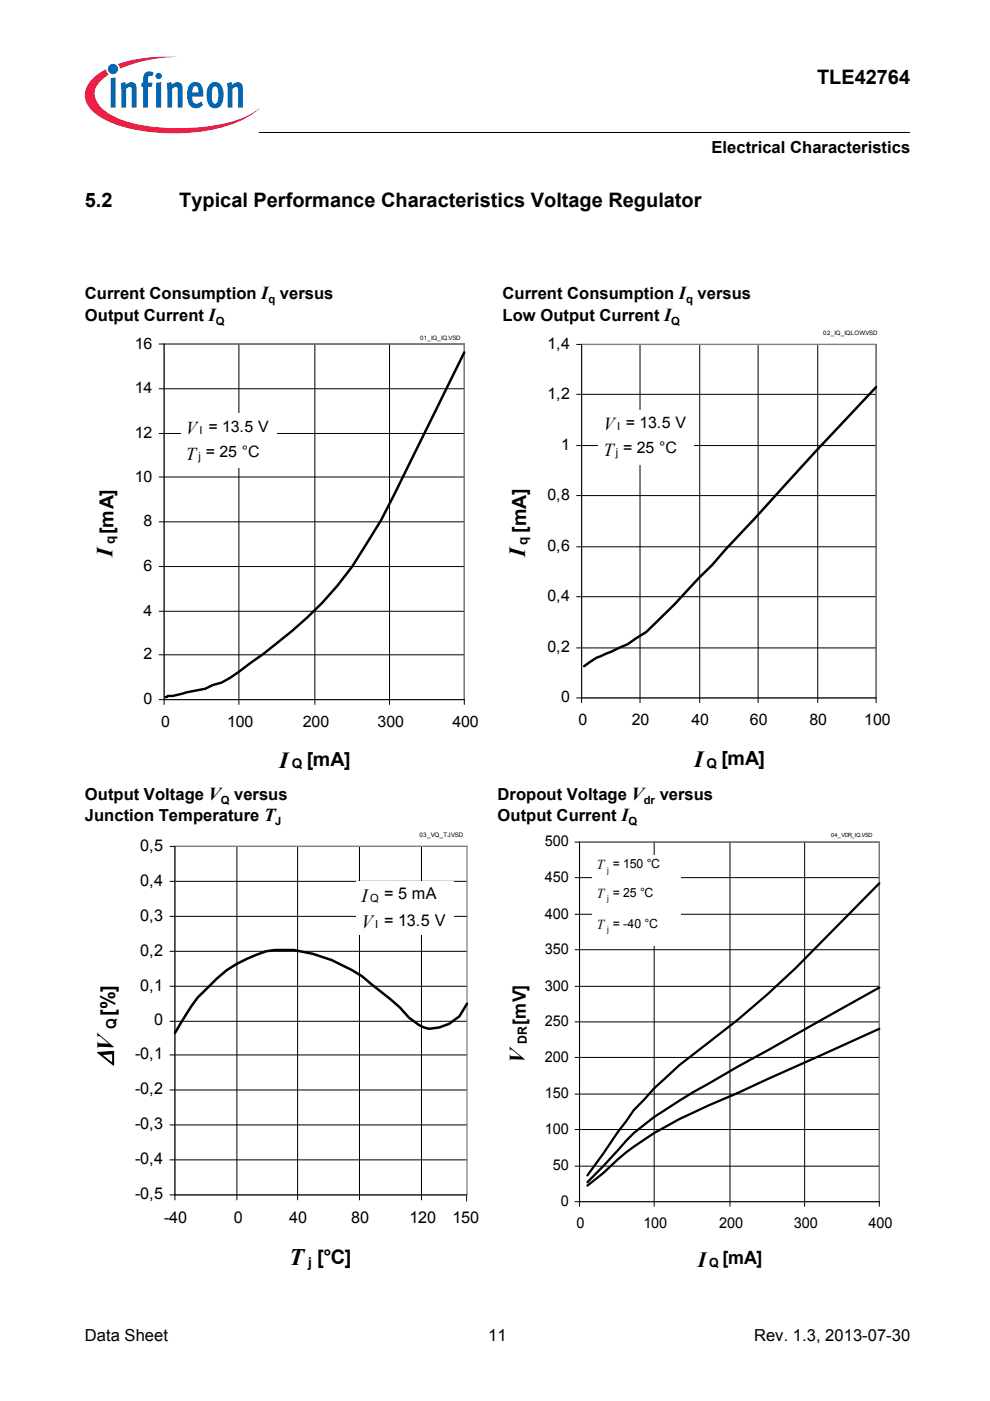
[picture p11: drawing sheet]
<svg xmlns="http://www.w3.org/2000/svg" width="210mm" height="297mm" viewBox="0 0 210 297" stroke-linecap="round" stroke-linejoin="round" font-family="sans-serif">
<circle cx="24" cy="14.6" r="1.09" fill="#0166b3"/>
<g fill="#ed1a40">
<path d="M25 13.6l.8-.3a32.5 32.5 0 0 1 12-1.2 31.8 31.8 0 0 0-11.7 2.2l-.7 .3z"/>
<path d="M19.4 16.9a11.2 11.2 0 0 1 3.1-2.2l.1 .6 .5 .5a5 5 0 0 0-3 4.3 6 6 0 0 0 3.4 4.2 31.6 31.6 0 0 0 15.9 2.9 31.7 31.7 0 0 0 14-3.1l1.6-1.2a17.5 17.5 0 0 1-8.9 4.4 41.1 41.1 0 0 1-22.7-1.4 9.4 9.4 0 0 1-5.1-4.1 4.3 4.3 0 0 1 1.1-4.9z"/>
</g>
<g fill="#0166b3">
<path d="M23.5 16.6l1-.2v6.4h-1z"/>
<path d="M25.6 17.6l.9-.2 .2 .6a1.22 1.22 0 0 1 1.4-.6 1.22 1.22 0 0 1 .9 1.4v4h-1.1v-4.1a.42 .42 0 0 0-.6-.2l-.6 .4v3.9h-1z"/>
<path d="M30.8 15.4l.8-.3 .8 .2 .2 .1-.3 .8-.2-.1a.47 .47 0 0 0-.7 .3v1.1h.9l-.1 .9h-.8v4.4h-1.1v-4.4h-.3v-.9h.3v-.7a1.77 1.77 0 0 1 .5-1.4z"/>
<path d="M35.3 17.6l1-.2 .1 .6a1.22 1.22 0 0 1 1.5-.6 1.22 1.22 0 0 1 .8 1.4v4h-1l-.1-4.1a.42 .42 0 0 0-.6-.2l-.5 .4v3.9h-1z"/>
<path d="M48.1 17.6l1-.2 .1 .6a1.22 1.22 0 0 1 1.5-.6 1.22 1.22 0 0 1 .8 1.4v4h-1l-.1-4.1a.41 .41 0 0 0-.6-.2l-.5 .4v3.9h-1z"/>
<path d="M33 16.1a.68 .68 0 0 1 1.3 0 .68 .68 0 0 1-1.3 0zM33.1 17.6l1.1-.2v5.4h-1.1z"/>
<path d="M40.4 17.8a1.59 1.59 0 0 1 1.8-.2 1.59 1.59 0 0 1 .8 1.5l.1 1.4h-2.3a1.09 1.09 0 0 0 .2 1.1 1.09 1.09 0 0 0 1.2 .3l.4-.4 .4 .7a1.88 1.88 0 0 1-2.1 .6 1.88 1.88 0 0 1-1.2-1.9v-1.7l.3-.8zM41 18.5l-.2 1.1h1.3l-.1-.7a.58 .58 0 0 0-.3-.6 .58 .58 0 0 0-.7 .2z"/>
<path d="M44.6 17.7a1.76 1.76 0 0 1 2 0 1.76 1.76 0 0 1 .8 1.7v1.3a1.96 1.96 0 0 1-2.4 2.2 2.94 2.94 0 0 1-1.2-3.3 2.79 2.79 0 0 1 .8-1.9zM45.2 18.5a4.3 4.3 0 0 0 .1 3.4l.3 .1a1.54 1.54 0 0 0 .7-1.9v-.4a1.19 1.19 0 0 0-.7-1.4z"/>
</g>
<path d="M55 28v.1z" fill="#000"/>
<path d="M55 28h137.9" fill="none" stroke="#000" stroke-width=".21"/>
<path d="M18 29h46v5h-46z" fill="#fff"/>
<g fill="none" stroke="#000" stroke-width=".21">
<path d="M33.7 72.9h64.7v76.5M34.8 72.9v76.5M50.6 72.9v76.5M66.8 72.9v76.5M82.6 72.9v76.5M33.7 91.9h64.7M33.7 82.4h64.7M33.7 110.6h64.7M33.7 101.1h64.7M33.7 138.8h64.7M33.7 129.6h64.7M33.7 120.1h64.7"/>
<path d="M98.4 148.3h-64.7"/>
</g>
<path d="M34.8 72.9h63.6v75.4h-63.6z" fill="none" stroke="#808080" stroke-width=".26"/>
<path d="M98.4 74.7l-14.8 30-2.9 5.7-3.1 5.1a71.1 71.1 0 0 1-18.8 20.8l-8.2 6.1-1.8 1.3-1.9 1-1.8 .5-1.6 .8-3.9 .8-3 .8h-1l-.3 .2h-.2" fill="none" stroke="#000" stroke-width=".52"/>
<path d="M38.4 87.7h20.3v11.5h-20.3z" fill="#fff"/>
<g fill="none" stroke="#000" stroke-width=".21">
<path d="M122.3 73h63.5v76M123.3 73v76M135.7 73v76M148.4 73v76M160.7 73v76M173.4 73v76M122.3 94.5h63.5M122.3 83.6h63.5M122.3 115.9h63.5M122.3 105.1h63.5M185.8 137.4h-63.5M185.8 126.5h-63.5"/>
<path d="M185.8 148h-63.5"/>
</g>
<path d="M123.3 73h62.5v75h-62.5z" fill="none" stroke="#808080" stroke-width=".26"/>
<path d="M185.8 82.1a1076.6 1076.6 0 0 0-25.6 27.6l-6.3 6.7-2.9 3.4-2.9 2.8a155 155 0 0 1-11.1 11.4l-3.9 2.6-4.8 2.1a12.8 12.8 0 0 0-4.5 2.5" fill="none" stroke="#000" stroke-width=".52"/>
<path d="M126.9 86.8h20.3v11.7h-20.3z" fill="#fff"/>
<g fill="none" stroke="#000" stroke-width=".21">
<path d="M36 179.5h63M37.1 179.5v74.9M50.2 179.5v74.9M63.1 179.5v74.9M76.2 179.5v74.9M89.4 179.5v74.9M36 194.3h63M36 186.9h63M36 216.5h63M36 209.1h63M36 201.7h63M36 238.5h63"/>
<path d="M36 231.1h63M36 223.7h63M36 245.9h63M36 253.3h63"/>
</g>
<path d="M37.1 179.5h61.9v73.8h-61.9z" fill="none" stroke="#808080" stroke-width=".27"/>
<path d="M99 212.8l-1.6 2.7-2.1 1.6-2.2 .7a5.3 5.3 0 0 1-5.3-1.3l-1.1-.8-1.9-2.1-6.2-5a31 31 0 0 0-16.3-7.2 15.6 15.6 0 0 0-9.9 1.9 22.2 22.2 0 0 0-8.3 6.1 29 29 0 0 0-5.9 7.7l-1.1 1.9" fill="none" stroke="#000" stroke-width=".53"/>
<path d="M75.6 186.7h20.6v11.4h-20.6z" fill="#fff"/>
<g fill="none" stroke="#000" stroke-width=".21">
<path d="M121.9 178.5h64.5v77.3M122.9 178.5v77.3M138.7 178.5v77.3M154.8 178.5v77.3M170.6 178.5v77.3M121.9 193.8h64.5M121.9 186.1h64.5M121.9 216.7h64.5M121.9 209.1h64.5M121.9 201.4h64.5M121.9 239.5h64.5M121.9 232h64.5"/>
<path d="M121.9 224.2h64.5M98.9 253.6v1M121.9 247.2h64.5M121.9 254.8h64.5"/>
</g>
<path d="M122.9 178.5h63.5v76.3h-63.5z" fill="none" stroke="#808080" stroke-width=".24"/>
<path d="M186.4 187.3l-11.7 11.9a203.5 203.5 0 0 1-27.6 24.3l-3.1 2.4-5.3 4.8-4.3 4.7-9.9 13.8M186.4 218.1l-29.9 13.6a151.3 151.3 0 0 0-17.8 8.5 57.1 57.1 0 0 0-10.8 8.5l-3.4 2.7M186.4 209.4l-29.9 16.7-12.5 7.3a62.6 62.6 0 0 0-9.6 6.8l-6.5 7-3.4 3.5" fill="none" stroke="#000" stroke-width=".48"/>
<g fill="#fff">
<path d="M125.6 181.3h18.7v6.6h-18.7z"/>
<path d="M125.6 187.4h18.7v6.6h-18.7z"/>
<path d="M125.6 194h18.7v6.5h-18.7z"/>
</g>
<text font-size="5.3" x="24.1" y="225.9" transform="rotate(-90 24.1 225.9)">ΔV</text>
<text font-size="5" x="61.3" y="268.3">T</text>
<g font-size="4.9">
<text x="23.8" y="118" transform="rotate(-90 23.8 118)">I</text>
<text x="111.3" y="118.1" transform="rotate(-90 111.3 118.1)">I</text>
<text x="59.2" y="162.9">I</text>
<text x="147.2" y="162.5">I</text>
</g>
<g font-size="4.6">
<text x="111.2" y="225.3" transform="rotate(-90 111.2 225.3)">V</text>
<text x="147.9" y="268.6">I</text>
</g>
<g font-size="4.2">
<text x="173.2" y="17.8">TLE42764</text>
<text x="18" y="43.8">5.2</text>
<text x="38" y="43.8">Typical Performance Characteristics Voltage Regulator</text>
<text x="24.4" y="215.3" transform="rotate(-90 24.4 215.3)">[%]</text>
<text x="67.2" y="268">[°C]</text>
</g>
<g font-size="4.1">
<text x="24.1" y="113.1" transform="rotate(-90 24.1 113.1)">[mA]</text>
<text x="111.6" y="112.9" transform="rotate(-90 111.6 112.9)">[mA]</text>
<text x="65" y="162.4">[mA]</text>
<text x="153" y="162.3">[mA]</text>
</g>
<g font-size="4">
<text x="76.6" y="191.2">I</text>
<text x="76.6" y="196.8">V</text>
</g>
<g font-size="3.9">
<text x="127.9" y="91.2">V</text>
<text x="127.9" y="96.6">T</text>
<text x="111.5" y="217.3" transform="rotate(-90 111.5 217.3)">[mV]</text>
<text x="153.2" y="268.1">[mA]</text>
</g>
<g font-size="3.8">
<text x="39.4" y="92.1">V</text>
<text x="39.4" y="97.5">T</text>
</g>
<g font-size="3.5">
<text x="150.9" y="32.5">Electrical Characteristics</text>
<text x="18" y="63.5">Current Consumption I versus</text>
<text x="106.6" y="63.5">Current Consumption I versus</text>
<text x="18" y="68.1">Output Current I</text>
<text x="106.6" y="68.1">Low Output Current I</text>
<text x="18" y="169.5">Output Voltage V versus</text>
<text x="105.5" y="169.5">Dropout Voltage V</text>
<text x="139.9" y="169.5">versus</text>
<text x="18" y="174.1">Junction Temperature T</text>
<text x="105.5" y="174.1">Output Current I</text>
<text x="18" y="284.4">Data Sheet</text>
<text x="103.5" y="284.4">11</text>
<text x="159.9" y="284.4">Rev. 1.3, 2013-07-30</text>
</g>
<g font-size="3.4">
<text x="116.1" y="73.9">1,4</text>
<text x="116.1" y="84.5">1,2</text>
<text x="119" y="95.4">1</text>
<text x="132.7" y="90.7">= 13.5 V</text>
<text x="132.1" y="96.1">= 25 °C</text>
<text x="116.1" y="106">0,8</text>
<text x="116.1" y="116.8">0,6</text>
<text x="116.1" y="127.4">0,4</text>
<text x="116.1" y="138.3">0,2</text>
<text x="119" y="148.8">0</text>
<text x="122.7" y="153.8">0</text>
<text x="134" y="153.8">20</text>
<text x="146.6" y="153.8">40</text>
<text x="159" y="153.8">60</text>
<text x="171.7" y="153.8">80</text>
<text x="183.3" y="153.8">100</text>
<text x="29.7" y="180.4">0,5</text>
<text x="29.7" y="187.8">0,4</text>
<text x="81.4" y="190.7">= 5 mA</text>
<text x="29.7" y="195.2">0,3</text>
<text x="81.4" y="196.2">= 13.5 V</text>
<text x="29.7" y="202.6">0,2</text>
<text x="29.7" y="210">0,1</text>
<text x="32.7" y="217.4">0</text>
<text x="28.6" y="224.6">-0,1</text>
<text x="28.6" y="232">-0,2</text>
<text x="28.6" y="239.4">-0,3</text>
<text x="28.6" y="246.8">-0,4</text>
<text x="28.6" y="254.2">-0,5</text>
<text x="34.8" y="259.3">-40</text>
<text x="49.6" y="259.3">0</text>
<text x="61.3" y="259.3">40</text>
<text x="74.5" y="259.3">80</text>
<text x="86.8" y="259.3">120</text>
<text x="95.9" y="259.3">150</text>
</g>
<g font-size="3.3">
<text x="28.6" y="73.9">16</text>
<text x="28.6" y="83.4">14</text>
<text x="28.6" y="92.9">12</text>
<text x="44.2" y="91.6">= 13.5 V</text>
<text x="43.6" y="97">= 25 °C</text>
<text x="28.6" y="102.1">10</text>
<text x="30.4" y="111.6">8</text>
<text x="30.4" y="121.1">6</text>
<text x="30.4" y="130.6">4</text>
<text x="30.4" y="139.8">2</text>
<text x="30.4" y="149.3">0</text>
<text x="34.1" y="154.2">0</text>
<text x="48.1" y="154.2">100</text>
<text x="64.2" y="154.2">200</text>
<text x="80.1" y="154.2">300</text>
<text x="95.9" y="154.2">400</text>
</g>
<g font-size="3.2">
<text x="115.5" y="179.4">500</text>
<text x="115.5" y="187">450</text>
<text x="115.5" y="194.8">400</text>
<text x="115.5" y="202.3">350</text>
<text x="115.5" y="210">300</text>
<text x="115.5" y="217.6">250</text>
<text x="115.5" y="225.1">200</text>
<text x="115.5" y="232.9">150</text>
<text x="115.5" y="240.4">100</text>
<text x="117.2" y="248.2">50</text>
<text x="118.9" y="255.7">0</text>
<text x="122.3" y="260.3">0</text>
<text x="136.4" y="260.3">100</text>
<text x="152.5" y="260.3">200</text>
<text x="168.3" y="260.3">300</text>
<text x="184.1" y="260.3">400</text>
</g>
<g font-size="2.9">
<text x="126.6" y="184.3">T = 150 °C</text>
<text x="126.6" y="190.4">T = 25 °C</text>
<text x="126.6" y="196.9">T = -40 °C</text>
<text x="24.6" y="218.2" transform="rotate(-90 24.6 218.2)">Q</text>
<text x="65.4" y="268.5">j</text>
</g>
<g font-size="2.8">
<text x="24.4" y="115.4" transform="rotate(-90 24.4 115.4)">q</text>
<text x="111.8" y="115.5" transform="rotate(-90 111.8 115.5)">q</text>
<text x="61.9" y="162.9">Q</text>
<text x="149.8" y="162.8">Q</text>
</g>
<g font-size="2.7">
<text x="111.7" y="221.4" transform="rotate(-90 111.7 221.4)">DR</text>
<text x="150.3" y="268.6">Q</text>
</g>
<g font-size="2.4">
<text x="56.9" y="64.3">q</text>
<text x="145.5" y="64.3">q</text>
<text x="45.7" y="68.9">Q</text>
<text x="142.3" y="68.9">Q</text>
<text x="46.8" y="170.4">Q</text>
<text x="136.5" y="170.4">dr</text>
<text x="58.4" y="175">J</text>
<text x="133.2" y="175">Q</text>
<text x="78.5" y="191.2">Q</text>
<text x="79.6" y="196.8">I</text>
</g>
<g font-size="2.3">
<text x="42.3" y="92.1">I</text>
<text x="130.8" y="91.2">I</text>
<text x="42.1" y="97.5">j</text>
<text x="130.6" y="96.6">j</text>
</g>
<g font-size="1.7">
<text x="128.7" y="185">j</text>
<text x="128.7" y="191.1">j</text>
<text x="128.7" y="197.7">j</text>
</g>
<g font-size="1.3">
<text x="174.6" y="71.1">02_IQ_IQLOW.VSD</text>
<text x="89.1" y="72.1">01_IQ_IQ.VSD</text>
<text x="88.9" y="177.4">03_VQ_TJ.VSD</text>
</g>
<text font-size="1.2" x="176.2" y="177.5">04_VDR_IQ.VSD</text>
</svg>
